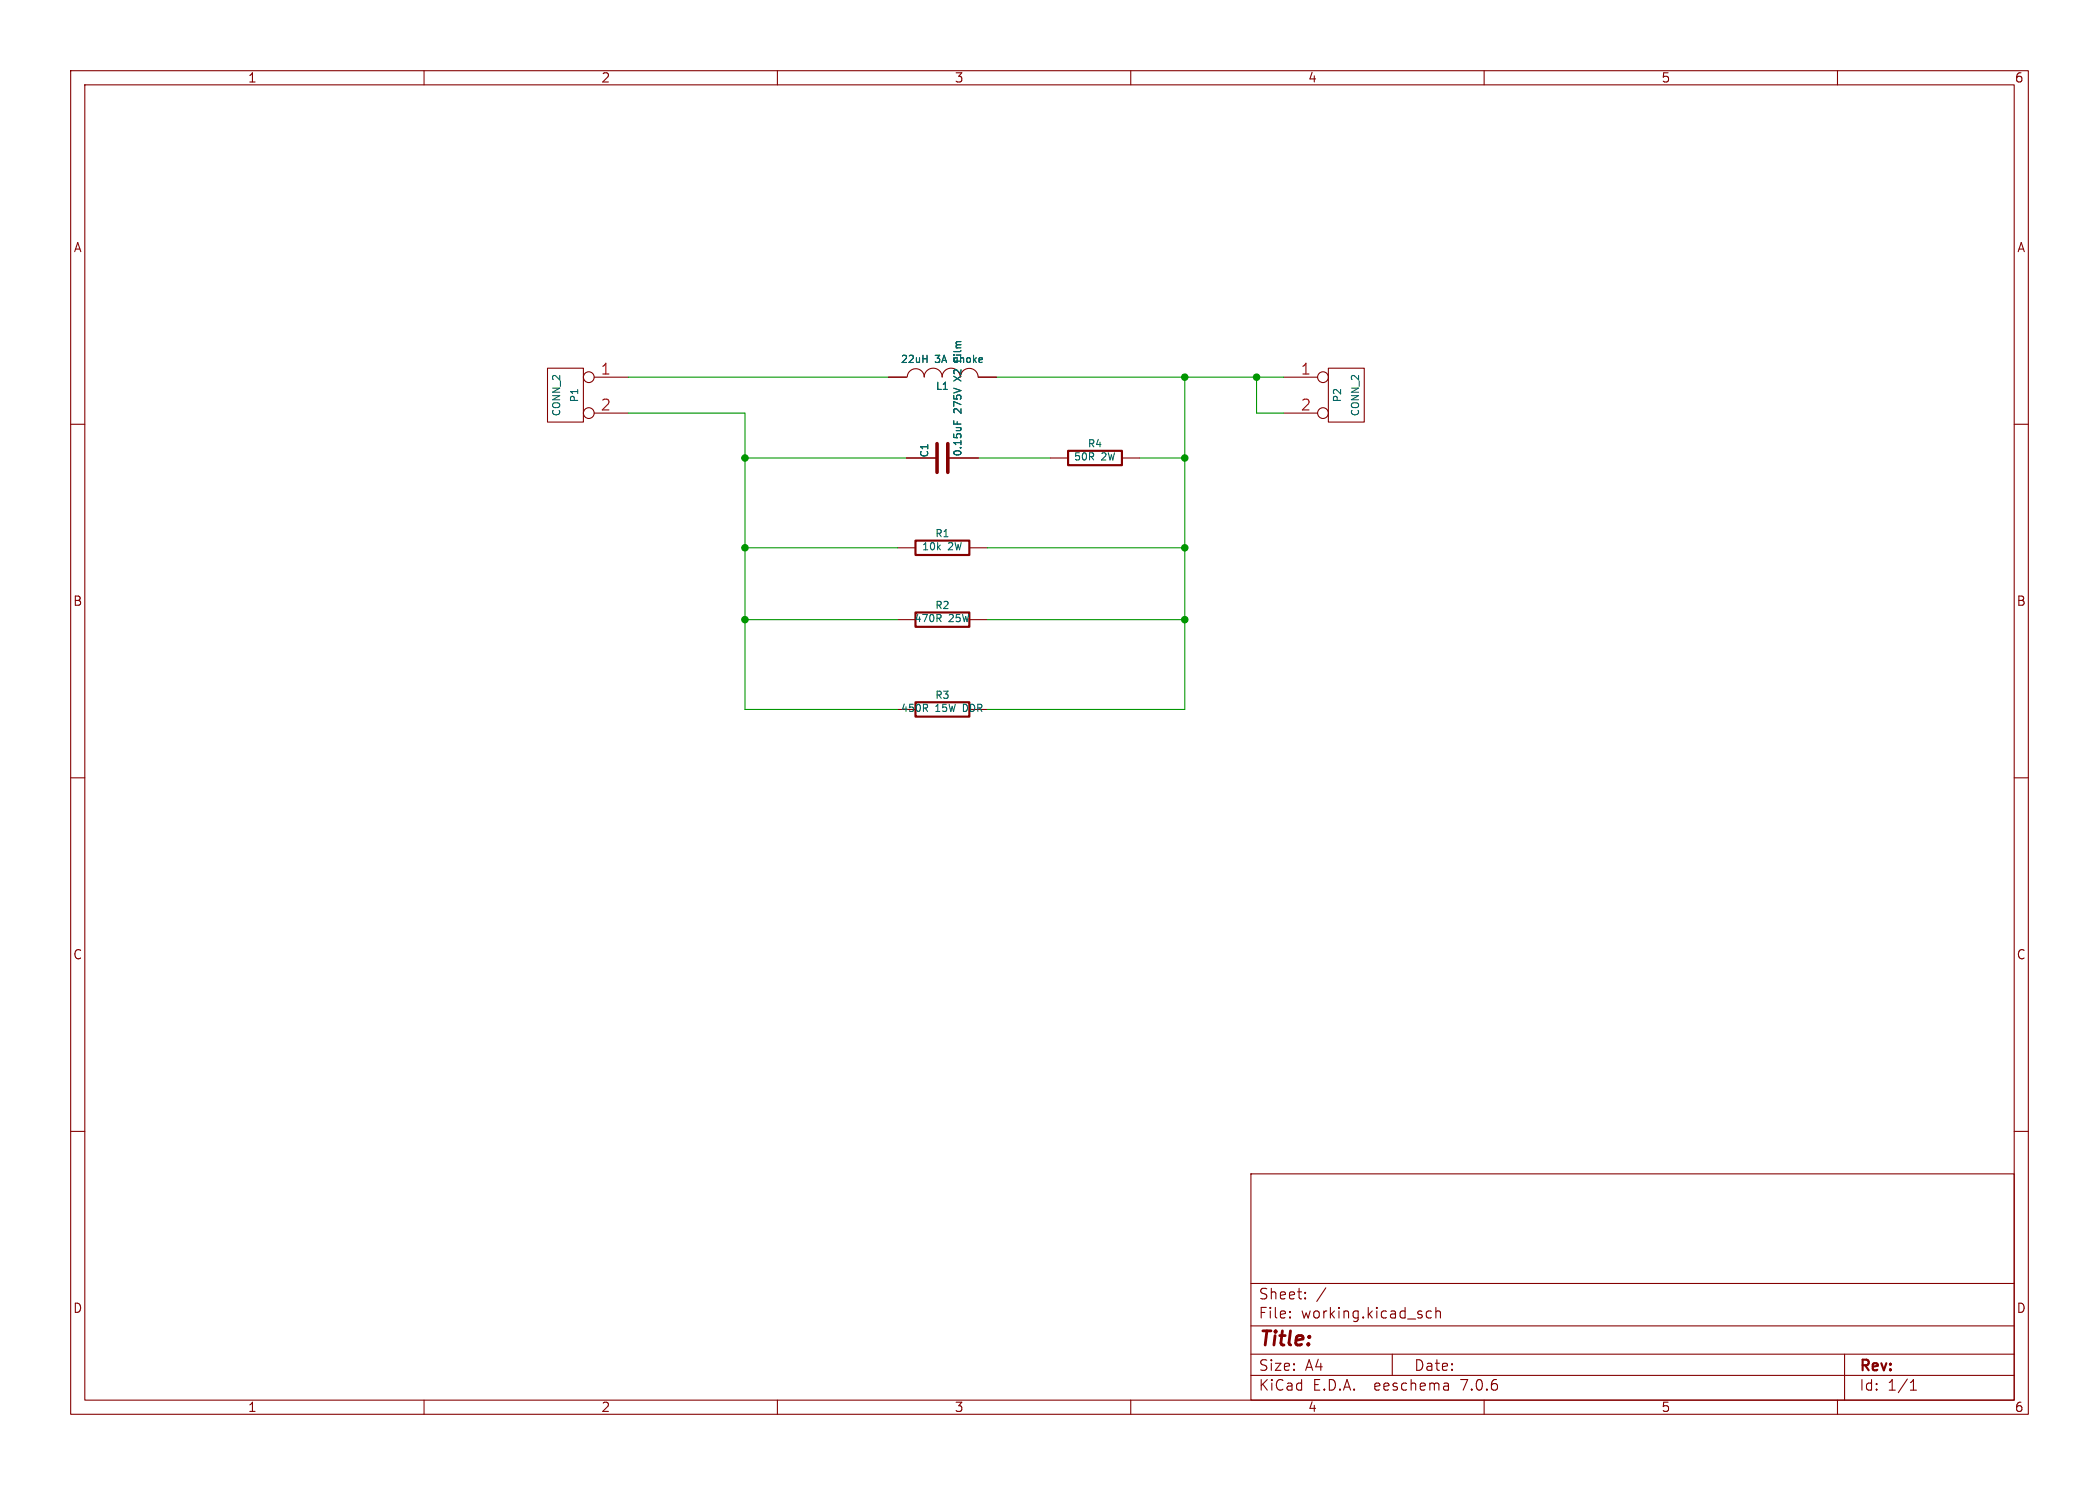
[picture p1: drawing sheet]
(kicad_sch (version 20230121) (generator eeschema)

 (paper "A4")

 (lib_symbols
  (symbol "A701A_control_PCB-rescue:C" (pin_numbers hide) (pin_names (offset 0.254)) (in_bom yes) (on_board yes)
   (property "Reference" "C" (at 0 2.54 0) (effects (font (size 1.016 1.016)) (justify left)))
   (property "Value" "C" (at 0.1524 -2.159 0) (effects (font (size 1.016 1.016)) (justify left)))
   (property "Footprint" "" (at 0.9652 -3.81 0) (effects (font (size 0.762 0.762))))
   (property "Datasheet" "" (at 0 0 0) (effects (font (size 1.524 1.524))))
   (symbol "C_0_1"
    (polyline (pts (xy -2.032 -0.762) (xy 2.032 -0.762)) (stroke (width 0.508) (type solid)) (fill (type none)))
    (polyline (pts (xy -2.032 0.762) (xy 2.032 0.762)) (stroke (width 0.508) (type solid)) (fill (type none))))
   (symbol "C_1_1"
    (pin passive line (at 0 5.08 270) (length 4.318) (name "~" (effects (font (size 1.016 1.016)))) (number "1" (effects (font (size 1.016 1.016)))))
    (pin passive line (at 0 -5.08 90) (length 4.318) (name "~" (effects (font (size 1.016 1.016)))) (number "2" (effects (font (size 1.016 1.016)))))))
  (symbol "A701A_control_PCB-rescue:CONN_2" (pin_names (offset 1.016) hide) (in_bom yes) (on_board yes)
   (property "Reference" "P" (at -1.27 0 90) (effects (font (size 1.016 1.016))))
   (property "Value" "CONN_2" (at 1.27 0 90) (effects (font (size 1.016 1.016))))
   (property "Footprint" "" (at 0 0 0) (effects (font (size 1.524 1.524))))
   (property "Datasheet" "" (at 0 0 0) (effects (font (size 1.524 1.524))))
   (symbol "CONN_2_0_1"
    (rectangle (start -2.54 3.81) (end 2.54 -3.81) (stroke (width 0) (type solid)) (fill (type none))))
   (symbol "CONN_2_1_1"
    (pin passive inverted (at -8.89 2.54 0) (length 6.35) (name "P1" (effects (font (size 1.524 1.524)))) (number "1" (effects (font (size 1.524 1.524)))))
    (pin passive inverted (at -8.89 -2.54 0) (length 6.35) (name "PM" (effects (font (size 1.524 1.524)))) (number "2" (effects (font (size 1.524 1.524)))))))
  (symbol "A701A_control_PCB-rescue:INDUCTOR" (pin_numbers hide) (pin_names (offset 1.016) hide) (in_bom yes) (on_board yes)
   (property "Reference" "L" (at -1.27 0 90) (effects (font (size 1.016 1.016))))
   (property "Value" "INDUCTOR" (at 2.54 0 90) (effects (font (size 1.016 1.016))))
   (property "Footprint" "" (at 0 0 0) (effects (font (size 1.524 1.524))))
   (property "Datasheet" "" (at 0 0 0) (effects (font (size 1.524 1.524))))
   (symbol "INDUCTOR_0_1"
    (arc (start 0.0254 -5.0546) (mid 1.2449 -3.8097) (end 0.0254 -2.54) (stroke (width 0) (type solid)) (fill (type none)))
    (arc (start 0.0254 -2.5146) (mid 1.2703 -1.2444) (end 0.0254 0.0508) (stroke (width 0) (type solid)) (fill (type none)))
    (arc (start 0.0254 0.0254) (mid 1.2703 1.2956) (end 0.0254 2.5908) (stroke (width 0) (type solid)) (fill (type none)))
    (arc (start 0.0254 2.5654) (mid 1.1941 3.7595) (end 0.0254 4.9784) (stroke (width 0) (type solid)) (fill (type none))))
   (symbol "INDUCTOR_1_1"
    (pin passive line (at 0 7.62 270) (length 2.54) (name "1" (effects (font (size 1.778 1.778)))) (number "1" (effects (font (size 1.778 1.778)))))
    (pin passive line (at 0 -7.62 90) (length 2.54) (name "2" (effects (font (size 1.778 1.778)))) (number "2" (effects (font (size 1.778 1.778)))))))
  (symbol "A701A_control_PCB-rescue:R" (pin_numbers hide) (pin_names (offset 0)) (in_bom yes) (on_board yes)
   (property "Reference" "R" (at 2.032 0 90) (effects (font (size 1.016 1.016))))
   (property "Value" "R" (at 0.1778 0.0254 90) (effects (font (size 1.016 1.016))))
   (property "Footprint" "" (at -1.778 0 90) (effects (font (size 0.762 0.762))))
   (property "Datasheet" "" (at 0 0 0) (effects (font (size 0.762 0.762))))
   (symbol "R_0_1"
    (rectangle (start -1.016 3.81) (end 1.016 -3.81) (stroke (width 0.3048) (type solid)) (fill (type none))))
   (symbol "R_1_1"
    (pin passive line (at 0 6.35 270) (length 2.54) (name "~" (effects (font (size 1.524 1.524)))) (number "1" (effects (font (size 1.524 1.524)))))
    (pin passive line (at 0 -6.35 90) (length 2.54) (name "~" (effects (font (size 1.524 1.524)))) (number "2" (effects (font (size 1.524 1.524))))))))

 (junction (at 105.41 64.77) (diameter 0) (color 0 0 0 0))
 (junction (at 177.8 53.34) (diameter 0) (color 0 0 0 0))
 (junction (at 105.41 87.63) (diameter 0) (color 0 0 0 0))
 (junction (at 167.64 53.34) (diameter 0) (color 0 0 0 0))
 (junction (at 167.64 64.77) (diameter 0) (color 0 0 0 0))
 (junction (at 167.64 87.63) (diameter 0) (color 0 0 0 0))
 (junction (at 105.41 77.47) (diameter 0) (color 0 0 0 0))
 (junction (at 167.64 77.47) (diameter 0) (color 0 0 0 0))

 (wire (pts (xy 148.59 64.77) (xy 138.43 64.77)) (stroke (width 0) (type default)))
 (wire (pts (xy 105.41 64.77) (xy 105.41 77.47)) (stroke (width 0) (type default)))
 (wire (pts (xy 105.41 77.47) (xy 105.41 87.63)) (stroke (width 0) (type default)))
 (wire (pts (xy 177.8 58.42) (xy 177.8 53.34)) (stroke (width 0) (type default)))
 (wire (pts (xy 167.64 77.47) (xy 167.64 87.63)) (stroke (width 0) (type default)))
 (wire (pts (xy 181.61 53.34) (xy 177.8 53.34)) (stroke (width 0) (type default)))
 (wire (pts (xy 167.64 100.33) (xy 139.7 100.33)) (stroke (width 0) (type default)))
 (wire (pts (xy 167.64 64.77) (xy 167.64 77.47)) (stroke (width 0) (type default)))
 (wire (pts (xy 105.41 87.63) (xy 105.41 100.33)) (stroke (width 0) (type default)))
 (wire (pts (xy 105.41 77.47) (xy 127 77.47)) (stroke (width 0) (type default)))
 (wire (pts (xy 167.64 87.63) (xy 167.64 100.33)) (stroke (width 0) (type default)))
 (wire (pts (xy 167.64 77.47) (xy 139.7 77.47)) (stroke (width 0) (type default)))
 (wire (pts (xy 105.41 58.42) (xy 105.41 64.77)) (stroke (width 0) (type default)))
 (wire (pts (xy 161.29 64.77) (xy 167.64 64.77)) (stroke (width 0) (type default)))
 (wire (pts (xy 128.27 64.77) (xy 105.41 64.77)) (stroke (width 0) (type default)))
 (wire (pts (xy 167.64 53.34) (xy 140.97 53.34)) (stroke (width 0) (type default)))
 (wire (pts (xy 105.41 100.33) (xy 127 100.33)) (stroke (width 0) (type default)))
 (wire (pts (xy 105.41 87.63) (xy 127 87.63)) (stroke (width 0) (type default)))
 (wire (pts (xy 105.41 58.42) (xy 88.9 58.42)) (stroke (width 0) (type default)))
 (wire (pts (xy 177.8 53.34) (xy 167.64 53.34)) (stroke (width 0) (type default)))
 (wire (pts (xy 125.73 53.34) (xy 88.9 53.34)) (stroke (width 0) (type default)))
 (wire (pts (xy 167.64 53.34) (xy 167.64 64.77)) (stroke (width 0) (type default)))
 (wire (pts (xy 167.64 87.63) (xy 139.7 87.63)) (stroke (width 0) (type default)))
 (wire (pts (xy 181.61 58.42) (xy 177.8 58.42)) (stroke (width 0) (type default)))

 (symbol (lib_id "A701A_control_PCB-rescue:R") (at 133.35 100.33 90) (unit 1) (in_bom yes) (on_board yes) (dnp no)
  (property "Reference" "R3" (at 133.35 98.298 90) (effects (font (size 1.016 1.016))))
  (property "Value" "450R 15W DDR" (at 133.3246 100.1522 90) (effects (font (size 1.016 1.016))))
  (property "Footprint" "" (at 133.35 102.108 90) (effects (font (size 0.762 0.762))))
  (property "Datasheet" "" (at 133.35 100.33 0) (effects (font (size 0.762 0.762)))) (pin "1") (pin "2"))

 (symbol (lib_id "A701A_control_PCB-rescue:R") (at 133.35 87.63 90) (unit 1) (in_bom yes) (on_board yes) (dnp no)
  (property "Reference" "R2" (at 133.35 85.598 90) (effects (font (size 1.016 1.016))))
  (property "Value" "470R 25W" (at 133.3246 87.4522 90) (effects (font (size 1.016 1.016))))
  (property "Footprint" "" (at 133.35 89.408 90) (effects (font (size 0.762 0.762))))
  (property "Datasheet" "" (at 133.35 87.63 0) (effects (font (size 0.762 0.762)))) (pin "1") (pin "2"))

 (symbol (lib_id "A701A_control_PCB-rescue:R") (at 133.35 77.47 90) (unit 1) (in_bom yes) (on_board yes) (dnp no)
  (property "Reference" "R1" (at 133.35 75.438 90) (effects (font (size 1.016 1.016))))
  (property "Value" "10k 2W" (at 133.3246 77.2922 90) (effects (font (size 1.016 1.016))))
  (property "Footprint" "" (at 133.35 79.248 90) (effects (font (size 0.762 0.762))))
  (property "Datasheet" "" (at 133.35 77.47 0) (effects (font (size 0.762 0.762)))) (pin "1") (pin "2"))

 (symbol (lib_id "A701A_control_PCB-rescue:C") (at 133.35 64.77 90) (unit 1) (in_bom yes) (on_board yes) (dnp no)
  (property "Reference" "C1" (at 130.81 64.77 0) (effects (font (size 1.016 1.016)) (justify left)))
  (property "Value" "0.15uF 275V X2 Film" (at 135.509 64.6176 0) (effects (font (size 1.016 1.016)) (justify left)))
  (property "Footprint" "" (at 137.16 63.8048 0) (effects (font (size 0.762 0.762))))
  (property "Datasheet" "" (at 133.35 64.77 0) (effects (font (size 1.524 1.524)))) (pin "1") (pin "2"))

 (symbol (lib_id "A701A_control_PCB-rescue:INDUCTOR") (at 133.35 53.34 90) (unit 1) (in_bom yes) (on_board yes) (dnp no)
  (property "Reference" "L1" (at 133.35 54.61 90) (effects (font (size 1.016 1.016))))
  (property "Value" "22uH 3A choke" (at 133.35 50.8 90) (effects (font (size 1.016 1.016))))
  (property "Footprint" "" (at 133.35 53.34 0) (effects (font (size 1.524 1.524))))
  (property "Datasheet" "" (at 133.35 53.34 0) (effects (font (size 1.524 1.524)))) (pin "1") (pin "2"))

 (symbol (lib_id "A701A_control_PCB-rescue:CONN_2") (at 190.5 55.88 0) (unit 1) (in_bom yes) (on_board yes) (dnp no)
  (property "Reference" "P2" (at 189.23 55.88 90) (effects (font (size 1.016 1.016))))
  (property "Value" "CONN_2" (at 191.77 55.88 90) (effects (font (size 1.016 1.016))))
  (property "Footprint" "" (at 190.5 55.88 0) (effects (font (size 1.524 1.524))))
  (property "Datasheet" "" (at 190.5 55.88 0) (effects (font (size 1.524 1.524)))) (pin "1") (pin "2"))

 (symbol (lib_id "A701A_control_PCB-rescue:CONN_2") (at 80.01 55.88 0) (mirror y) (unit 1) (in_bom yes) (on_board yes) (dnp no)
  (property "Reference" "P1" (at 81.28 55.88 90) (effects (font (size 1.016 1.016))))
  (property "Value" "CONN_2" (at 78.74 55.88 90) (effects (font (size 1.016 1.016))))
  (property "Footprint" "" (at 80.01 55.88 0) (effects (font (size 1.524 1.524))))
  (property "Datasheet" "" (at 80.01 55.88 0) (effects (font (size 1.524 1.524)))) (pin "1") (pin "2"))

 (symbol (lib_id "A701A_control_PCB-rescue:R") (at 154.94 64.77 90) (unit 1) (in_bom yes) (on_board yes) (dnp no)
  (property "Reference" "R4" (at 154.94 62.738 90) (effects (font (size 1.016 1.016))))
  (property "Value" "50R 2W" (at 154.9146 64.5922 90) (effects (font (size 1.016 1.016))))
  (property "Footprint" "" (at 154.94 66.548 90) (effects (font (size 0.762 0.762))))
  (property "Datasheet" "" (at 154.94 64.77 0) (effects (font (size 0.762 0.762)))) (pin "1") (pin "2"))

 (sheet_instances (path "" (page "1"))))
